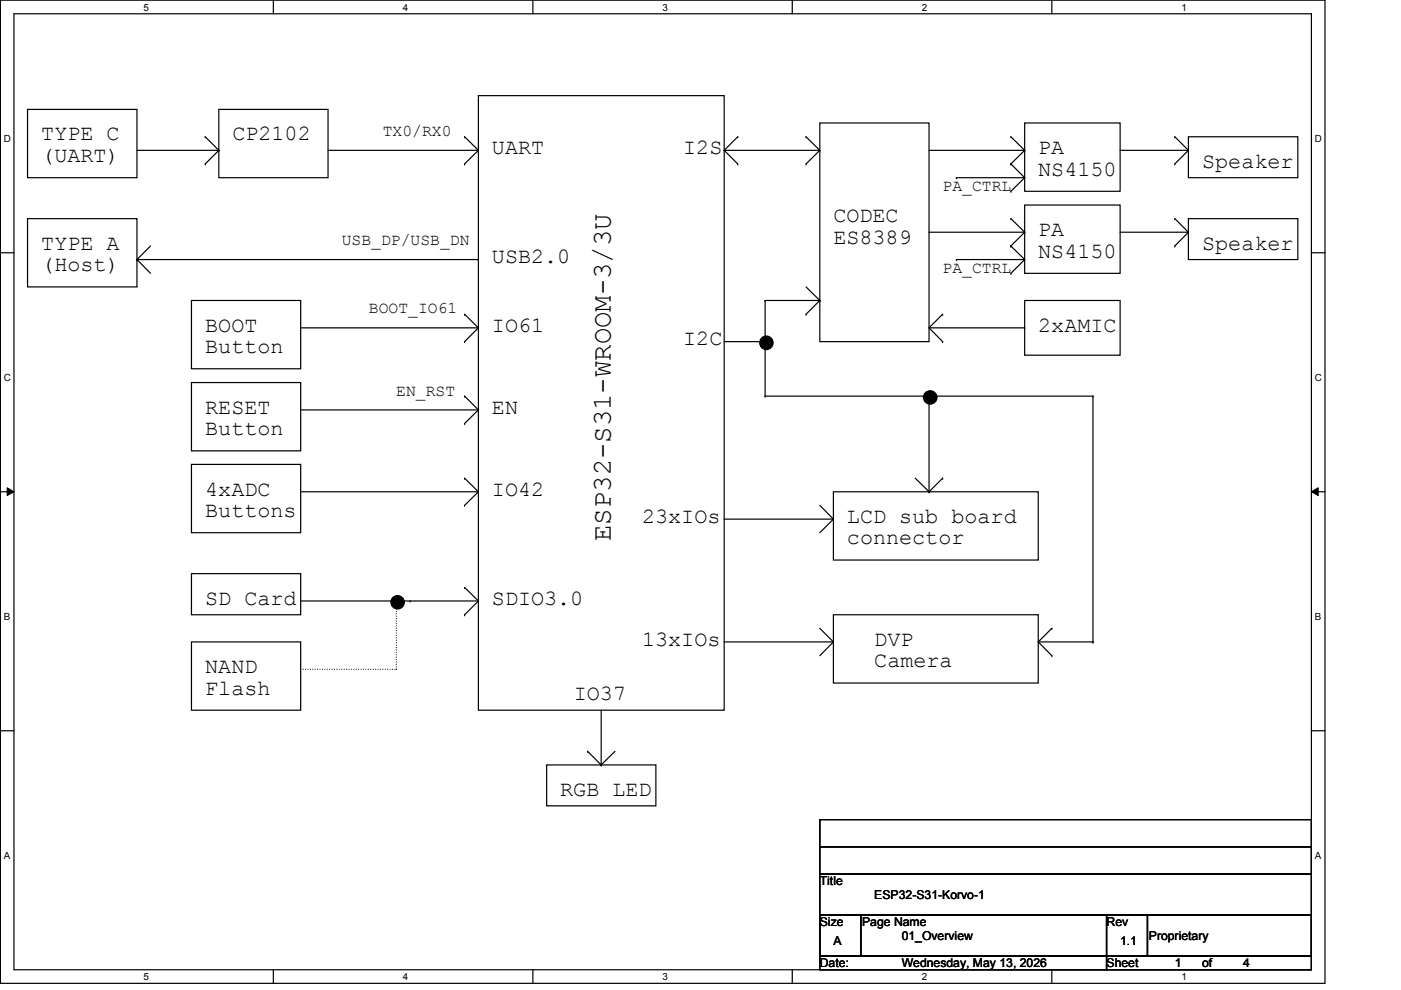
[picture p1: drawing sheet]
<svg xmlns="http://www.w3.org/2000/svg" width="297mm" height="210mm" viewBox="0 0 297 210" stroke-linecap="round" stroke-linejoin="round" font-family="sans-serif">
<path d="M.1 0h280.8v208.5h-280.8zM3 2.9h275v202.7h-275z" fill="none" stroke="#000" stroke-width=".25"/>
<g fill="#fff">
<path d="M30.4 .3h1.2v2.4h-1.2z"/>
<path d="M30.4 205.9h1.2v2.3h-1.2z"/>
</g>
<path d="M58 0v2.9M58 205.6v2.9" fill="none" stroke="#000" stroke-width=".25"/>
<g fill="#fff">
<path d="M85.4 .3h1.2v2.4h-1.2z"/>
<path d="M85.4 205.9h1.2v2.3h-1.2z"/>
</g>
<path d="M113 0v2.9M113 205.6v2.9" fill="none" stroke="#000" stroke-width=".25"/>
<g fill="#fff">
<path d="M140.5 .3h1.1v2.4h-1.1z"/>
<path d="M140.5 205.9h1.1v2.3h-1.1z"/>
</g>
<path d="M168 0v2.9M168 205.6v2.9" fill="none" stroke="#000" stroke-width=".25"/>
<g fill="#fff">
<path d="M195.4 .3h1.2v2.4h-1.2z"/>
<path d="M195.4 205.9h1.2v2.3h-1.2z"/>
</g>
<path d="M223 0v2.9M223 205.6v2.9" fill="none" stroke="#000" stroke-width=".25"/>
<g fill="#fff">
<path d="M250.5 .3h1.1v2.4h-1.1z"/>
<path d="M250.5 205.9h1.1v2.3h-1.1z"/>
<path d="M.8 28.2h1.5v2.4h-1.5z"/>
<path d="M278.8 28.2h1.4v2.4h-1.4z"/>
<path d="M.8 78.9h1.5v2.3h-1.5z"/>
<path d="M278.8 78.9h1.4v2.3h-1.4z"/>
</g>
<path d="M.1 53.6h2.9M278 53.6h2.9" fill="none" stroke="#000" stroke-width=".25"/>
<g fill="#fff">
<path d="M.8 129.6h1.4v2.3h-1.4z"/>
<path d="M278.8 129.6h1.3v2.3h-1.3z"/>
</g>
<path d="M.1 104.3h2.9M278 104.3h2.9" fill="none" stroke="#000" stroke-width=".25"/>
<path d="M1.5 103.4l1.5 .9-1.5 .8zM278 104.3l1.5-.9v1.7z" fill="#000"/>
<path d="M1.5 103.4l1.5 .9-1.5 .8zM278 104.3l1.5-.9v1.7z" fill="none" stroke="#000" stroke-width=".21"/>
<g fill="#fff">
<path d="M.8 180.3h1.4v2.3h-1.4z"/>
<path d="M278.8 180.3h1.3v2.3h-1.3z"/>
</g>
<g fill="none" stroke="#000" stroke-width=".25">
<path d="M5.8 23.2h23.2v14.5h-23.2zM29 31.9h17.4M43.5 29h.1M43.5 34.8h.1M43.5 29l2.9 2.9M46.4 23.2h23.2v14.5h-23.2zM46.4 31.9h.1M46.4 31.9l-2.9 2.9M69.6 31.9h31.8M98.5 34.8h.1M98.5 29h.1M98.5 29l2.9 2.9"/>
<path d="M101.4 20.3h52.1v130.3h-52.1zM101.4 31.9h.1M101.4 31.9l-2.9 2.9M153.5 31.9h20.3M153.5 31.9l2.9 2.9M156.4 29h.1M156.4 34.8h.1M156.4 29l-2.9 2.9M170.9 29h.1M170.9 34.8h.1M170.9 29l2.9 2.9M173.8 26.1h23.2v46.3h-23.2z"/>
<path d="M173.8 31.9h.1M173.8 31.9l-2.9 2.9M197 31.9h20.3M202.8 37.7h.1M202.8 37.7h14.5M214.3 29h.1M214.3 34.8h.1M214.3 29l3 2.9M214.3 34.8l3 2.9M217.3 26.1h20.2v14.5h-20.2zM217.3 31.9h.1M217.3 31.9l-3 2.9"/>
<path d="M217.3 37.7l-3 2.9M237.5 31.9h14.5M249.1 29h.1M249.1 34.8h.1M249.1 29l2.9 2.9M252 29h23.2v8.7h-23.2zM252 31.9h.1M252 31.9l-2.9 2.9M5.8 46.4h23.2v14.4h-23.2zM29 55h.1M29 55h72.4M29 55l2.9 3"/>
<path d="M31.9 52.2l-2.9 2.8M101.4 55h.1M197 49.2h20.3M202.8 55h.1M202.8 55h14.5M214.3 40.6h.1M214.3 46.4h.1M214.3 52.2h.1M214.3 58h.1M214.3 46.4l3 2.8M214.3 52.2l3 2.8M217.3 43.5h20.2v14.5h-20.2z"/>
<path d="M217.3 49.2h.1M217.3 49.2l-3 3M217.3 55l-3 3M237.5 49.2h14.5M249.1 46.4h.1M249.1 52.2h.1M249.1 46.4l2.9 2.8M252 46.4h23.2v8.6h-23.2zM252 49.2h.1M252 49.2l-2.9 3M40.6 63.7h23.2v14.5h-23.2zM63.8 69.5h37.6"/>
<path d="M98.5 72.4h.1M98.5 66.6h.1M98.5 66.6l2.9 2.9M101.4 69.5h.1M101.4 69.5l-2.9 2.9M153.5 72.4h8.7M162.2 63.7h.1M162.2 72.4h.1M162.2 63.7v20.3M162.2 63.7h11.6M170.9 66.6h.1M170.9 60.8l2.9 2.9"/>
<path d="M173.8 63.7h.1M173.8 63.7l-2.9 2.9M197 69.5h20.3M197 69.5l2.9 2.9M199.9 66.6h.1M199.9 72.4h.1M199.9 66.6l-2.9 2.9M217.3 63.7h20.2v11.6h-20.2zM217.3 69.5h.1M40.6 81.1h23.2v14.5h-23.2zM40.6 98.5h23.2v14.4h-23.2zM63.8 86.9h37.6"/>
<path d="M98.5 89.8h.1M98.5 84h.1M98.5 84l2.9 2.9M101.4 86.9h.1M101.4 86.9l-2.9 2.9M162.2 84h.1M162.2 84h69.5M197 84h.1M197 84v20.3M231.7 84h.1M231.7 84v52.1M63.8 104.3h37.6"/>
<path d="M98.5 107.1h.1M98.5 101.4h.1M98.5 101.4l2.9 2.9M101.4 104.3h.1M101.4 104.3l-2.9 2.8M153.5 110.1h23.2M173.8 107.1l2.9 3M176.7 104.3h43.4v14.4h-43.4zM176.7 110.1h.1M176.7 110.1l-2.9 2.8M194.1 101.4l2.9 2.9M197 104.3h.1"/>
<path d="M199.9 101.4h.1M199.9 101.4l-2.9 2.9M40.6 121.6h23.2v8.7h-23.2zM40.6 136.1h23.2v14.5h-23.2zM63.8 127.4h37.6M86.9 127.4h.1M98.5 130.3h.1M98.5 124.5h.1M98.5 124.5l2.9 2.9M101.4 127.4h.1M101.4 127.4l-2.9 2.9M153.5 136.1h23.2"/>
<path d="M173.8 133.2l2.9 2.9M176.7 130.3h43.4v14.5h-43.4zM176.7 136.1h.1M176.7 136.1l-2.9 2.9M220.1 136.1h11.6M220.1 136.1l2.9 2.9M223 133.2h.1M223 139h.1M223 133.2l-2.9 2.9M231.7 136.1h.1M.1 154.9h2.9M124.6 159.3h.1"/>
<path d="M124.6 159.3l2.9 2.9M127.5 150.6v11.6M130.4 159.3l-2.9 2.9M278 154.9h2.9M115.9 162.2h23.2v8.7h-23.2zM127.5 162.2h.1M173.8 179.5h104.2v5.8h-104.2zM173.8 173.8h104.2v5.7h-104.2zM173.8 185.3h104.2v8.7h-104.2zM173.8 194h8.7v8.7h-8.7zM173.8 194h104.2v8.7h-104.2zM182.5 194h52.1v8.7h-52.1z"/>
<path d="M234.6 194h8.7v8.7h-8.7zM243.3 194h34.7v8.7h-34.7zM173.8 202.7h60.8v2.9h-60.8zM234.6 202.7h43.4v2.9h-43.4z"/>
<circle cx="162.5" cy="72.7" r="1.43"/>
<circle cx="197.2" cy="84.3" r="1.43"/>
<circle cx="84.3" cy="127.7" r="1.43"/>
</g>
<g fill="#000">
<circle cx="162.5" cy="72.7" r="1.43"/>
<circle cx="197.2" cy="84.3" r="1.43"/>
<circle cx="84.3" cy="127.7" r="1.43"/>
</g>
<path d="M84 127.4h.1M63.8 141.9h20.2M84 141.9h.1M84 141.9v-14.5" fill="none" stroke="#000" stroke-width=".25" stroke-dasharray="0 .5"/>
<text font-size="5.8" x="129.5" y="114.7" transform="rotate(-90 129.5 114.7)">ESP32-S31-WROOM-3/3U</text>
<g font-size="4.6">
<text x="8.8" y="29.8">TYPE C</text>
<text x="49.3" y="29.8">CP2102</text>
<text x="8.8" y="34.4">(UART)</text>
<text x="104.3" y="32.7">UART</text>
<text x="144.9" y="32.7">I2S</text>
<text x="220.1" y="32.7">PA</text>
<text x="254.9" y="35.6">Speaker</text>
<text x="220.1" y="37.3">NS4150</text>
<text x="176.7" y="47.2">CODEC</text>
<text x="8.8" y="52.9">TYPE A</text>
<text x="176.7" y="51.8">ES8389</text>
<text x="220.1" y="50">PA</text>
<text x="254.9" y="52.9">Speaker</text>
<text x="8.8" y="57.5">(Host)</text>
<text x="104.3" y="55.8">USB2.0</text>
<text x="220.1" y="54.7">NS4150</text>
<text x="43.5" y="70.3">BOOT</text>
<text x="104.3" y="70.3">IO61</text>
<text x="220.1" y="70.3">2xAMIC</text>
<text x="43.5" y="74.9">Button</text>
<text x="144.9" y="73.2">I2C</text>
<text x="43.5" y="87.7">RESET</text>
<text x="104.3" y="87.7">EN</text>
<text x="43.5" y="92.3">Button</text>
<text x="43.5" y="105.1">4xADC</text>
<text x="104.3" y="105.1">IO42</text>
<text x="43.5" y="109.7">Buttons</text>
<text x="136.1" y="110.8">23xIOs</text>
<text x="179.6" y="110.8">LCD sub board</text>
<text x="179.6" y="115.4">connector</text>
<text x="43.5" y="128.2">SD Card</text>
<text x="104.3" y="128.2">SDIO3.0</text>
<text x="136.1" y="136.9">13xIOs</text>
<text x="185.4" y="136.9">DVP</text>
<text x="43.5" y="142.7">NAND</text>
<text x="185.4" y="141.5">Camera</text>
<text x="43.5" y="147.3">Flash</text>
<text x="121.7" y="148.5">IO37</text>
<text x="118.8" y="168.7">RGB LED</text>
</g>
<g font-size="3.5">
<text x="81.1" y="28.8">TX0/RX0</text>
<text x="199.9" y="40.4">PA_CTRL</text>
<text x="72.5" y="52">USB_DP/USB_DN</text>
<text x="199.9" y="57.8">PA_CTRL</text>
<text x="78.2" y="66.5">BOOT_IO61</text>
<text x="84" y="83.9">EN_RST</text>
</g>
<g font-size="2.6">
<text x="173.8" y="187.7">Title</text>
<text x="185.4" y="190.6">ESP32-S31-Korvo-1</text>
<text x="173.8" y="196.3">Size</text>
<text x="182.8" y="196.3">Page Name</text>
<text x="234.6" y="196.3">Rev</text>
<text x="176.7" y="200.4">A</text>
<text x="191.2" y="199.3">01_Overview</text>
<text x="237.5" y="200.4">1.1</text>
<text x="243.6" y="199.3">Proprietary</text>
<text x="173.8" y="205.1">Date:</text>
<text x="191.2" y="205.1">Wednesday, May 13, 2026</text>
<text x="234.6" y="205.1">Sheet</text>
<text x="249.1" y="205.1">1</text>
<text x="254.9" y="205.1">of</text>
<text x="263.6" y="205.1">4</text>
</g>
<g font-size="2.1">
<text x="30.4" y="2.2">5</text>
<text x="85.4" y="2.2">4</text>
<text x="140.5" y="2.2">3</text>
<text x="195.4" y="2.2">2</text>
<text x="250.5" y="2.2">1</text>
<text x=".8" y="30.1">D</text>
<text x="278.8" y="30.1">D</text>
<text x=".8" y="80.8">C</text>
<text x="278.8" y="80.8">C</text>
<text x=".8" y="131.5">B</text>
<text x="278.8" y="131.5">B</text>
<text x=".8" y="182.2">A</text>
<text x="278.8" y="182.2">A</text>
<text x="30.4" y="207.8">5</text>
<text x="85.4" y="207.8">4</text>
<text x="140.5" y="207.8">3</text>
<text x="195.4" y="207.8">2</text>
<text x="250.5" y="207.8">1</text>
</g>
</svg>
